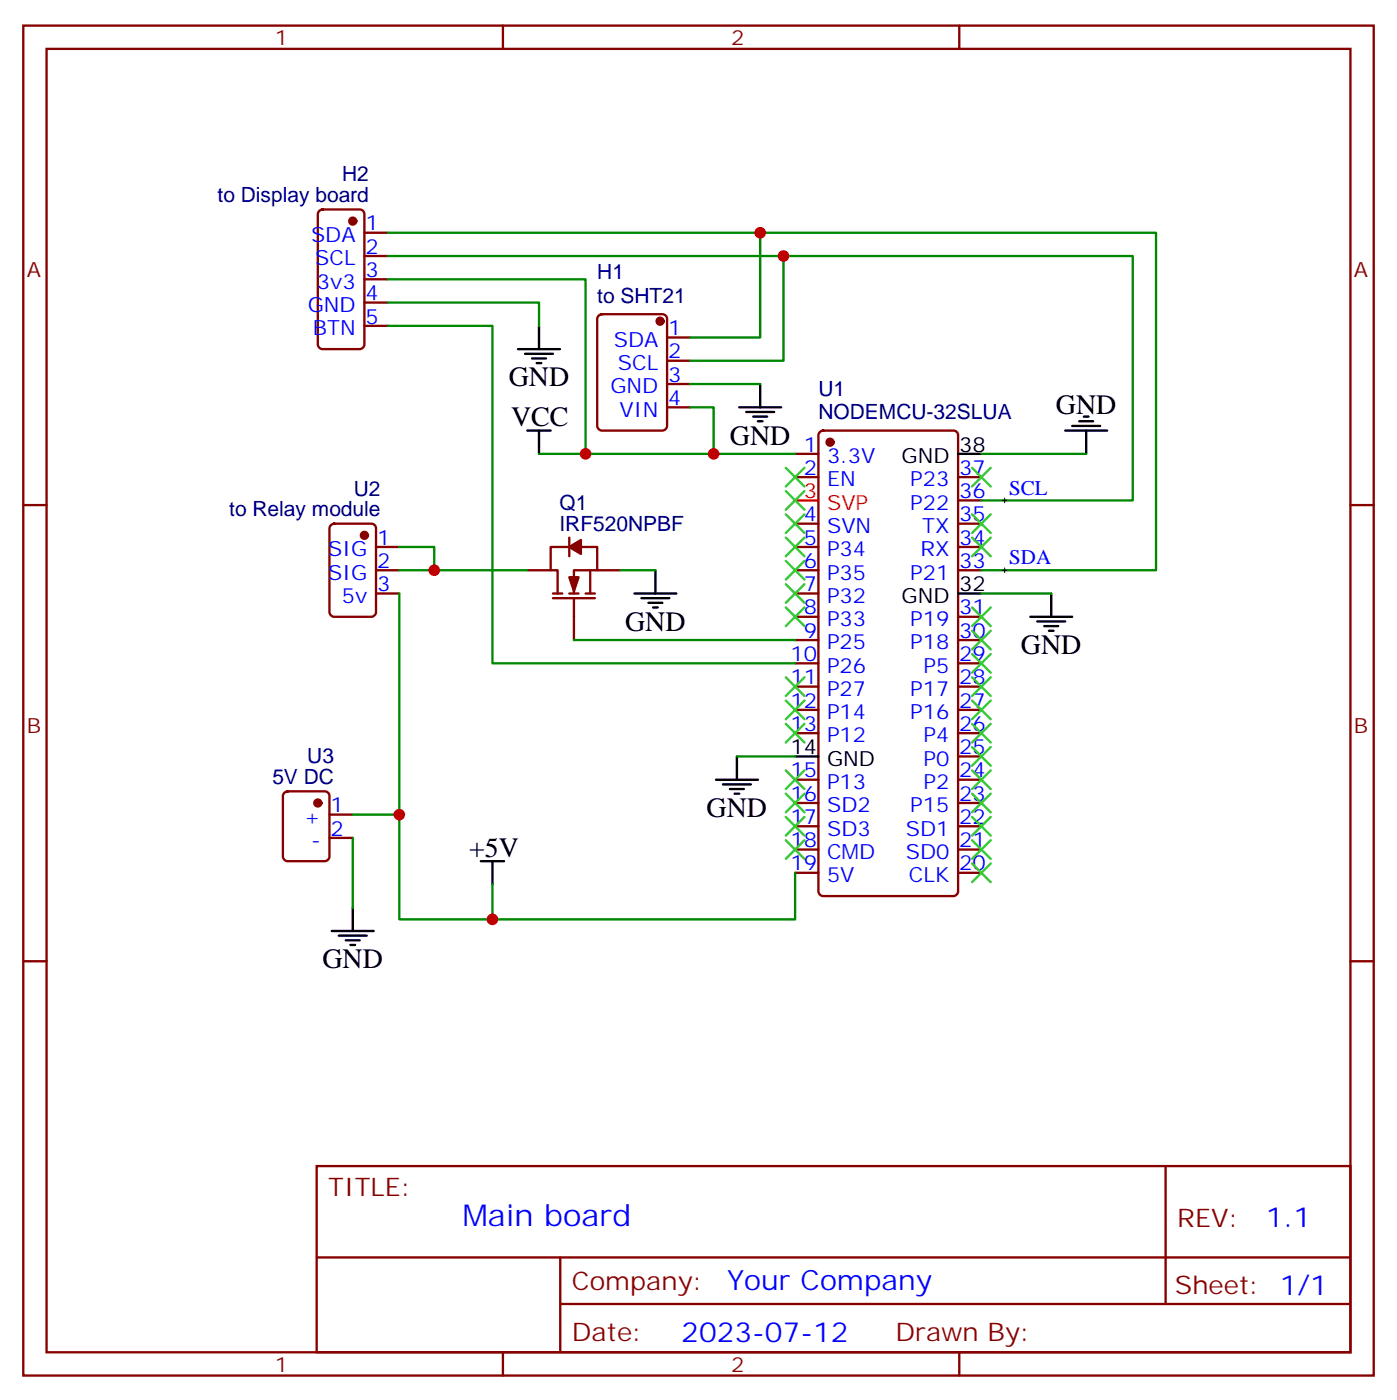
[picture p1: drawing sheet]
<svg xmlns="http://www.w3.org/2000/svg" width="212mm" height="212mm" viewBox="0 0 212 212" stroke-linecap="round" stroke-linejoin="round" font-family="sans-serif">
<g fill="none" stroke="#870000" stroke-width=".35">
<path d="M3.5 3.9h204.6v204.6h-204.6zM7.1 7.4h197.5v197.6h-197.5zM76.2 3.9v3.5M145.3 3.9v3.5M48.4 32l.5-.2h5.6a.71 .71 0 0 1 .7 .7v19.7a.76 .76 0 0 1-.7 .7h-5.6a.76 .76 0 0 1-.7-.7v-19.7zM55.2 35.3h3.5M55.2 38.8h3.5M55.2 42.3h3.5M55.2 45.9h3.5M55.2 49.4h3.5M90.7 47.8l.5-.2h9.2a.71 .71 0 0 1 .7 .7v16.3a.76 .76 0 0 1-.7 .7h-9.2a.76 .76 0 0 1-.7-.7v-16.3zM101.1 51.2h3.5"/>
<path d="M101.1 54.7h3.5M101.1 58.2h3.5M3.5 76.6h3.6M50.2 79.6l.4-.2h5.7a.71 .71 0 0 1 .7 .7v12.7a.76 .76 0 0 1-.7 .7h-5.7a.76 .76 0 0 1-.7-.7v-12.7zM101.1 61.7h3.5M120.5 68.8h3.5M120.5 72.3h3.5M120.5 79.4h3.5M124.2 65.5l.5-.2h19.8a.71 .71 0 0 1 .7 .7v69.1a.76 .76 0 0 1-.7 .7h-19.8a.76 .76 0 0 1-.7-.7v-69.1zM145.2 72.3h3.5M145.2 79.4h3.5M145.2 75.8h3.5"/>
<path d="M204.6 76.6h3.5M57 82.9h3.5M57 86.4h3.5M57 90h3.5M79.9 86.4h3.5M83.8 90h1.4M83.8 90.7h6.3M86.3 82.9h-2.9v3.5h1.1v3.6M86.3 81.5v2.8M86.3 90h1.4M87 90.7v6.3M88 82.9h2.5v3.5h-3.5v3.6"/>
<path d="M88.7 90h1.4M89.4 86.4v3.6M90.5 86.4h3.5M120.5 82.9h3.5M120.5 86.4h3.5M120.5 90h3.5M120.5 93.5h3.5M120.5 97h3.5M145.2 82.9h3.5M145.2 86.4h3.5M145.2 93.5h3.5M145.2 97h3.5"/>
<path d="M120.5 100.5h3.5M120.5 104.1h3.5M120.5 107.6h3.5M120.5 111.1h3.5M120.5 118.2h3.5M145.2 100.5h3.5M145.2 104.1h3.5M145.2 107.6h3.5M145.2 111.1h3.5M145.2 118.2h3.5M145.2 114.7h3.5M43.1 120.2l.5-.3h5.6a.71 .71 0 0 1 .7 .8v9.1a.76 .76 0 0 1-.7 .7h-5.6a.76 .76 0 0 1-.7-.7v-9.1z"/>
<path d="M49.9 123.5h3.5M49.9 127h3.5M120.5 121.7h3.5M120.5 125.2h3.5M120.5 128.8h3.5M120.5 132.3h3.5M145.2 121.7h3.5M145.2 125.2h3.5M145.2 128.8h3.5M145.2 132.3h3.5M3.5 145.7h3.6M204.6 145.7h3.5"/>
<path d="M48 176.7h156.6v28.3h-156.6zM176.6 176.8v20.8M48 190.6h156.5M84.9 197.6h119.6M84.9 190.6v14.1M76.2 205v3.5M145.3 205v3.5"/>
</g>
<g fill="#870000" stroke="#870000" stroke-width=".35">
<path d="M86.3 87.5h1.4l-.7 2.1z"/>
<path d="M86.3 82.9l1.7-1.1v2.2z"/>
<circle cx="125.8" cy="67" r=".53"/>
<circle cx="53.4" cy="33.5" r=".53"/>
<circle cx="55.2" cy="81.1" r=".53"/>
<circle cx="100" cy="48.7" r=".53"/>
<circle cx="48.2" cy="121.7" r=".53"/>
</g>
<path d="M120.5 75.8h3.5" fill="none" stroke="#f00" stroke-width=".35"/>
<g fill="none" stroke="#000" stroke-width=".35">
<path d="M78.5 52.9h6.3M79.6 53.6h4.2M80.6 54.3h2.1M81.3 55h.7M81.7 49.4v3.5M115.2 58.2v3.5M79.9 65.3h3.5M81.7 65.3v3.5M112 61.7h6.4M113.1 62.4h4.2M114.1 63.1h2.1M114.8 63.9h.7"/>
<path d="M145.2 68.8h3.5M161.4 65.3h6.3M162.5 64.6h4.2M163.5 63.9h2.1M164.2 63.1h.7M164.6 65.3v3.5M96.1 90h6.4M97.2 90.7h4.2M98.2 91.4h2.2M99 92.1h.7M99.3 86.4v3.6M145.2 90h3.5"/>
<path d="M156.1 93.5h6.4M157.2 94.2h4.2M158.2 94.9h2.1M158.9 95.6h.7M159.3 90v3.5M108.5 118.2h6.3M109.5 118.9h4.3M110.6 119.6h2.1M111.7 114.7v3.5M120.5 114.7h3.5M53.4 137.6v3.5M72.8 130.5h3.6"/>
<path d="M74.6 130.5v3.6M111.3 120.3h.7M50.3 141.1h6.3M51.3 141.8h4.3M52.4 142.5h2.1M53.1 143.2h.7"/>
</g>
<g fill="none" stroke="#008700" stroke-width=".35">
<path d="M58.7 38.8h112.9v37h-22.9M58.7 35.3h116.5v51.1h-26.5M115.2 35.3v15.9h-10.6M118.7 38.8v15.9h-14.1M58.7 49.4h15.9v51.1h45.9M58.7 42.3h30v26.5h31.8M58.7 45.9h23v3.5M104.6 58.2h10.6M81.7 68.8h7M104.6 61.7h3.5v7.1M148.7 68.8h15.9M60.5 90v49.3h60v-7"/>
<path d="M60.5 82.9h5.3v3.5M60.5 86.4h19.4M87 97h33.5M94 86.4h5.3M148.7 90h10.6M111.7 114.7h8.8M53.4 123.5h7.1M53.4 127v10.6M74.6 134.1v5.2"/>
</g>
<path d="M151.9 75.8h.7M152.2 75.5v.7M151.9 86.4h.7M152.2 86.1v.7" fill="none" stroke="#000" stroke-width=".15"/>
<g fill="none" stroke="#3c3" stroke-width=".35">
<path d="M119.1 70.9l2.8 2.8M119.1 74.4l2.8 2.9M119.1 78l2.8 2.8M121.9 70.9l-2.8 2.8M121.9 74.4l-2.8 2.9M121.9 78l-2.8 2.8M147.3 78l2.8 2.8M147.3 70.9l2.8 2.8M150.1 78l-2.8 2.8M150.1 70.9l-2.8 2.8M119.1 81.5l2.8 2.8M119.1 85l2.8 2.8"/>
<path d="M119.1 88.5l2.8 2.9M119.1 92.1l2.8 2.8M121.9 81.5l-2.8 2.8M121.9 85l-2.8 2.8M121.9 88.5l-2.8 2.9M121.9 92.1l-2.8 2.8M147.3 99.1l2.8 2.9M147.3 95.6l2.8 2.8M147.3 92.1l2.8 2.8M147.3 81.5l2.8 2.8M150.1 99.1l-2.8 2.9M150.1 95.6l-2.8 2.8"/>
<path d="M150.1 92.1l-2.8 2.8M150.1 81.5l-2.8 2.8M119.1 116.8l2.8 2.8M119.1 109.7l2.8 2.8M119.1 106.2l2.8 2.8M119.1 102.7l2.8 2.8M121.9 116.8l-2.8 2.8M121.9 109.7l-2.8 2.8M121.9 106.2l-2.8 2.8M121.9 102.7l-2.8 2.8M147.3 116.8l2.8 2.8M147.3 113.2l2.8 2.9"/>
<path d="M147.3 109.7l2.8 2.8M147.3 106.2l2.8 2.8M147.3 102.7l2.8 2.8M150.1 116.8l-2.8 2.8M150.1 113.2l-2.8 2.9M150.1 109.7l-2.8 2.8M150.1 106.2l-2.8 2.8M150.1 102.7l-2.8 2.8M119.1 127.4l2.8 2.8M119.1 123.8l2.8 2.8M119.1 120.3l2.8 2.8M121.9 127.4l-2.8 2.8"/>
<path d="M121.9 123.8l-2.8 2.8M121.9 120.3l-2.8 2.8M147.3 130.9l2.8 2.8M147.3 127.4l2.8 2.8M147.3 123.8l2.8 2.8M147.3 120.3l2.8 2.8M150.1 130.9l-2.8 2.8M150.1 127.4l-2.8 2.8M150.1 123.8l-2.8 2.8M150.1 120.3l-2.8 2.8"/>
</g>
<g fill="#c00">
<circle cx="60.5" cy="123.5" r=".88"/>
<circle cx="65.8" cy="86.4" r=".88"/>
<circle cx="108.1" cy="68.8" r=".88"/>
<circle cx="74.6" cy="139.3" r=".88"/>
<circle cx="115.2" cy="35.3" r=".88"/>
<circle cx="118.7" cy="38.8" r=".88"/>
<circle cx="88.7" cy="68.8" r=".88"/>
</g>
<text font-size="4.6" fill="#00f" x="70.1" y="185.8">Main board</text>
<g font-size="4.2">
<text x="77.1" y="58.6">GND</text>
<text x="77.4" y="64.6">VCC</text>
<text x="160" y="62.8">GND</text>
<text x="110.6" y="67.4">GND</text>
<text x="94.7" y="95.6">GND</text>
<text x="154.7" y="99.1">GND</text>
<text x="107.1" y="123.8">GND</text>
<text x="71.1" y="129.8">+5V</text>
<text x="48.9" y="146.8">GND</text>
</g>
<g font-size="4.2" fill="#00f">
<text x="191.8" y="186">1.1</text>
<text x="110.2" y="195.6">Your Company</text>
<text x="103.2" y="203.4">2023-07-12</text>
</g>
<g font-size="3.9" fill="#800">
<text x="49.7" y="181.3">TITLE:</text>
<text x="178.4" y="186">REV:</text>
<text x="86.6" y="195.5">Company:</text>
<text x="178" y="196.1">Sheet: 1/1</text>
<text x="86.6" y="203.2">Date:</text>
<text x="135.7" y="203.3">Drawn By:</text>
</g>
<g font-size="3.2" fill="#800">
<text x="41.6" y="6.9">1</text>
<text x="110.8" y="6.9">2</text>
<text x="4.1" y="42">A</text>
<text x="205.1" y="42">A</text>
<text x="4.1" y="111.1">B</text>
<text x="205.1" y="111.1">B</text>
<text x="41.6" y="208">1</text>
<text x="110.8" y="208">2</text>
</g>
<g font-size="3.2" fill="#000080">
<text x="51.8" y="27.5">H2</text>
<text x="33" y="30.7">to Display board</text>
<text x="90.5" y="45.9">to SHT21</text>
<text x="90.5" y="42.3">H1</text>
<text x="124" y="60">U1</text>
<text x="124" y="63.5">NODEMCU-32SLUA</text>
<text x="53.6" y="75.1">U2</text>
<text x="84.8" y="77.3">Q1</text>
<text x="34.7" y="78.3">to Relay module</text>
<text x="84.8" y="80.4">IRF520NPBF</text>
<text x="41.3" y="118.9">5V DC</text>
<text x="46.6" y="115.7">U3</text>
</g>
<g font-size="3.2" fill="#00f">
<text x="55.4" y="34.9">1</text>
<text x="47.1" y="36.7">SDA</text>
<text x="47.8" y="40.2">SCL</text>
<text x="55.4" y="38.5">2</text>
<text x="55.4" y="42">3</text>
<text x="46.6" y="47.3">GND</text>
<text x="48" y="43.7">3v3</text>
<text x="55.4" y="45.5">4</text>
<text x="47.4" y="50.8">BTN</text>
<text x="55.4" y="49">5</text>
<text x="93" y="52.6">SDA</text>
<text x="101.2" y="50.8">1</text>
<text x="92.5" y="59.6">GND</text>
<text x="93.6" y="56.1">SCL</text>
<text x="101.2" y="54.3">2</text>
<text x="101.2" y="57.9">3</text>
<text x="93.9" y="63.1">VIN</text>
<text x="101.2" y="61.4">4</text>
<text x="121.8" y="68.4">1</text>
<text x="121.8" y="72">2</text>
<text x="125.3" y="70.2">3.3V</text>
<text x="145.3" y="72">37</text>
<text x="125.3" y="73.7">EN</text>
<text x="137.9" y="77.3">P22</text>
<text x="137.9" y="73.7">P23</text>
<text x="145.3" y="75.5">36</text>
<text x="152.9" y="75">SCL</text>
<text x="57.1" y="82.6">1</text>
<text x="121.8" y="79">4</text>
<text x="121.8" y="82.6">5</text>
<text x="125.3" y="80.8">SVN</text>
<text x="139.7" y="80.8">TX</text>
<text x="145.3" y="82.6">34</text>
<text x="145.3" y="79">35</text>
<text x="49.7" y="84.3">SIG</text>
<text x="49.7" y="87.8">SIG</text>
<text x="57.1" y="86.1">2</text>
<text x="57.1" y="89.6">3</text>
<text x="121.8" y="86.1">6</text>
<text x="121.8" y="89.6">7</text>
<text x="125.3" y="84.3">P34</text>
<text x="125.3" y="87.8">P35</text>
<text x="137.9" y="87.8">P21</text>
<text x="139.5" y="84.3">RX</text>
<text x="145.3" y="86.1">33</text>
<text x="152.9" y="85.5">SDA</text>
<text x="51.8" y="91.4">5v</text>
<text x="121.8" y="93.1">8</text>
<text x="125.3" y="91.4">P32</text>
<text x="125.3" y="94.9">P33</text>
<text x="137.9" y="94.9">P19</text>
<text x="145.3" y="93.1">31</text>
<text x="119.8" y="100.2">10</text>
<text x="121.8" y="96.7">9</text>
<text x="125.3" y="98.4">P25</text>
<text x="125.3" y="102">P26</text>
<text x="137.9" y="98.4">P18</text>
<text x="139.9" y="102">P5</text>
<text x="145.3" y="100.2">29</text>
<text x="145.3" y="96.7">30</text>
<text x="119.8" y="103.7">11</text>
<text x="119.8" y="107.2">12</text>
<text x="125.3" y="105.5">P27</text>
<text x="137.9" y="105.5">P17</text>
<text x="145.3" y="107.2">27</text>
<text x="145.3" y="103.7">28</text>
<text x="119.8" y="110.8">13</text>
<text x="125.3" y="109">P14</text>
<text x="125.3" y="112.5">P12</text>
<text x="137.9" y="109">P16</text>
<text x="139.9" y="112.5">P4</text>
<text x="145.3" y="110.8">26</text>
<text x="119.8" y="117.8">15</text>
<text x="125.3" y="119.6">P13</text>
<text x="139.9" y="119.6">P2</text>
<text x="139.9" y="116.1">P0</text>
<text x="145.3" y="117.8">24</text>
<text x="145.3" y="114.3">25</text>
<text x="46" y="124.9">+</text>
<text x="50.1" y="123.1">1</text>
<text x="119.8" y="121.4">16</text>
<text x="119.8" y="124.9">17</text>
<text x="125.3" y="123.1">SD2</text>
<text x="137.9" y="123.1">P15</text>
<text x="145.3" y="124.9">22</text>
<text x="145.3" y="121.4">23</text>
<text x="47.2" y="128.4">-</text>
<text x="50.1" y="126.6">2</text>
<text x="119.8" y="128.4">18</text>
<text x="119.8" y="131.9">19</text>
<text x="125.3" y="126.6">SD3</text>
<text x="125.3" y="130.2">CMD</text>
<text x="137.2" y="130.2">SD0</text>
<text x="137.2" y="126.6">SD1</text>
<text x="145.3" y="131.9">20</text>
<text x="145.3" y="128.4">21</text>
<text x="125.3" y="133.7">5V</text>
<text x="137.7" y="133.7">CLK</text>
</g>
<g font-size="3.2">
<text x="136.6" y="70.2">GND</text>
<text x="145.3" y="68.4">38</text>
<text x="145.3" y="89.6">32</text>
<text x="136.6" y="91.4">GND</text>
<text x="119.8" y="114.3">14</text>
<text x="125.3" y="116.1">GND</text>
</g>
<g font-size="3.2" fill="#f00">
<text x="121.8" y="75.5">3</text>
<text x="125.3" y="77.3">SVP</text>
</g>
</svg>
